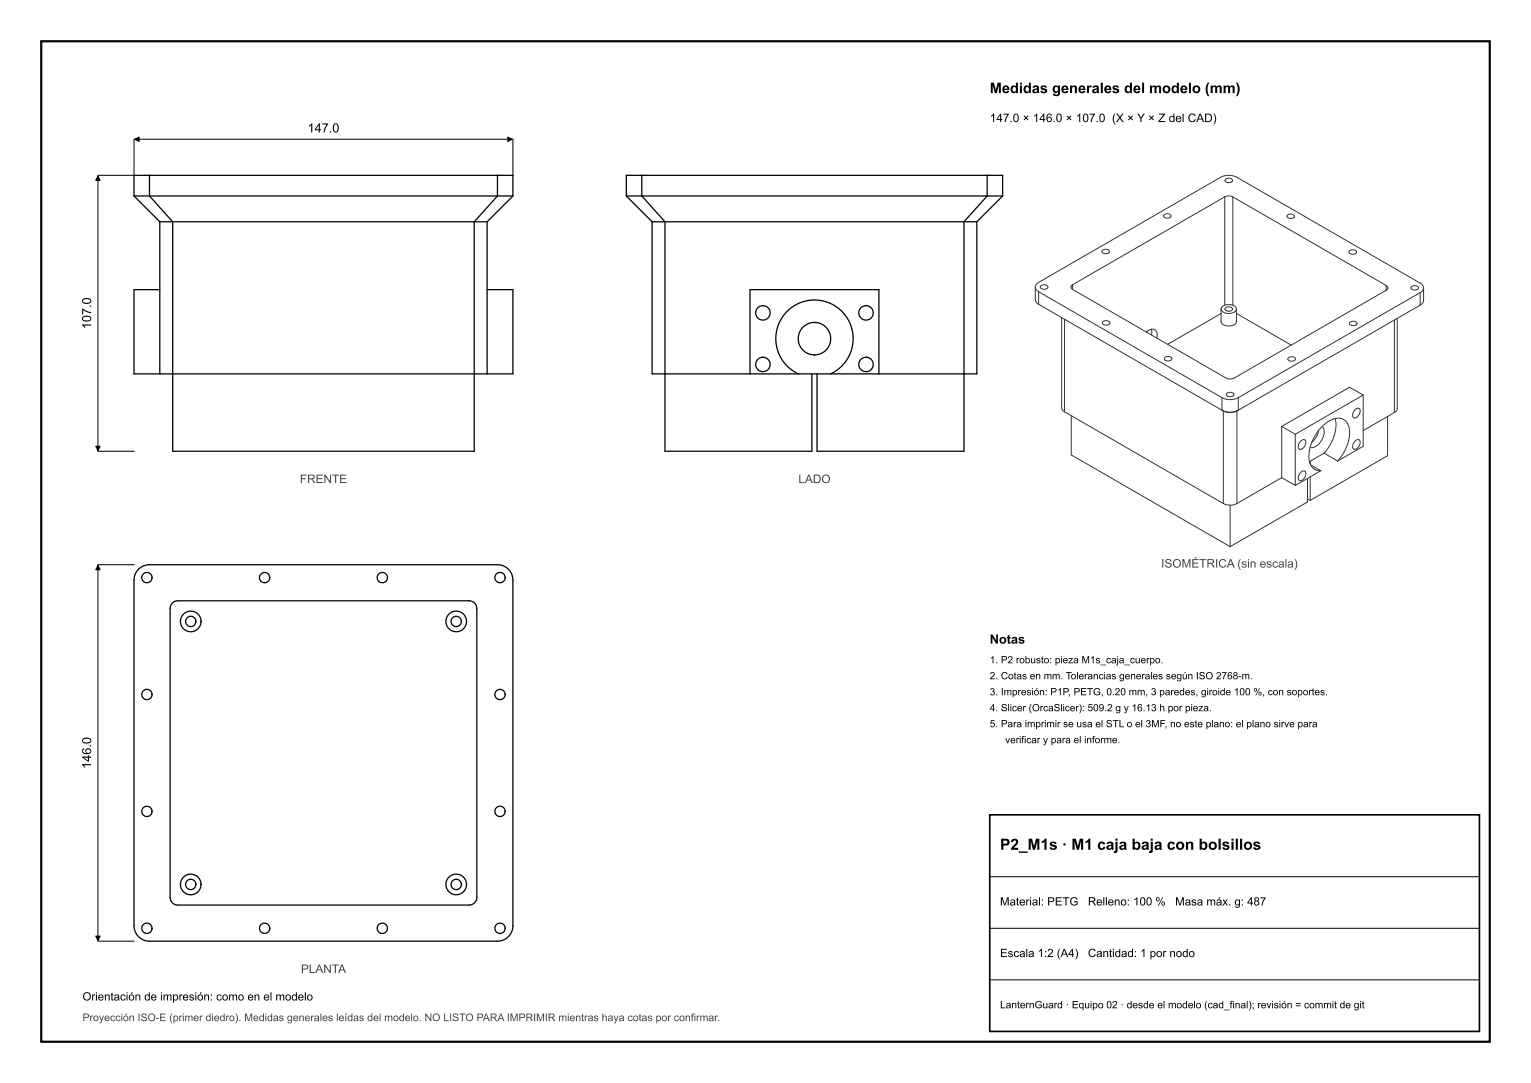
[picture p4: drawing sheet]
<svg xmlns="http://www.w3.org/2000/svg" width="297mm" height="210mm" viewBox="0 0 297 210" stroke-linecap="round" stroke-linejoin="round" font-family="sans-serif">
<path d="M8 8h281v194h-281z" fill="none" stroke="#000" stroke-width=".42"/>
<path d="M192 158h95v42h-95z" fill="none" stroke="#000" stroke-width=".32"/>
<g fill="none" stroke="#000" stroke-width=".25">
<path d="M26 38h3M26 38l5 5M29 38h67.5M29 34h67.5M29 34h-3v4M29 38l4.5 5M29 34v4M96.5 38h3M96.5 34h3v4M96.5 38l-4.5 5M96.5 34v4M99.5 38l-5 5"/>
<path d="M121.5 38h3M121.5 38l5 5M124.5 38h67M124.5 34h-3v4M124.5 34h67M124.5 38l4.5 5M124.5 34v4M191.5 34h3v4M191.5 38h3M191.5 38l-4.5 5M191.5 34v4M194.5 38l-5 5"/>
<path d="M31 56.2h-5v16.3h5M31 43h2.5M31 43v29.5M33.5 43h58.5M33.5 43v29.5M92 43h2.5M92 43v29.5M94.5 56.2h5v16.3h-5M94.5 43v29.5M126.5 43v29.5h2.5M126.5 43h2.5M129 43h58"/>
<path d="M129 43v29.5M187 43h2.5M187 43v29.5M189.5 43v29.5h-2.5M31 72.5h2.5M33.5 72.5h58.5M33.5 72.5v15h58.5v-15M92 72.5h2.5M129 72.5h16.5M129 72.5v15h28.5v-15M145.5 72.5h9.4M145.5 72.5v-16.3h25v16.3"/>
<path d="M154.9 72.5h6.2M154.9 72.5a7.5 7.5 0 0 1-2.8-11.5 7.5 7.5 0 0 1 11.8 0 7.5 7.5 0 0 1-2.8 11.5M158.5 72.5v15h28.5v-15M161.1 72.5h9.4M170.5 72.5h16.5M26.9 110.4l1-.7 1.1-.2h67.7a3 3 0 0 1 2.8 3v67.2a3 3 0 0 1-3 2.8h-67.7a3 3 0 0 1-2.8-3v-67l.2-1.1zM33.4 116.9a2.21 2.21 0 0 1 2-.4h54.2a3.1 3.1 0 0 1 2.3 .3 2.02 2.02 0 0 1 .6 2.1v53.7a3.1 3.1 0 0 1-.3 2.3 2.03 2.03 0 0 1-2.1 .6h-54.2a3.1 3.1 0 0 1-2.3-.3 2.02 2.02 0 0 1-.6-2.1v-53.7a3.1 3.1 0 0 1 .3-2.3z"/>
<circle cx="148" cy="70.7" r="1.4"/>
<circle cx="148" cy="60.7" r="1.4"/>
<circle cx="158" cy="65.7" r="3.1"/>
<circle cx="168" cy="70.7" r="1.4"/>
<circle cx="168" cy="60.7" r="1.4"/>
<circle cx="28.5" cy="112" r="1"/>
<circle cx="51.3" cy="112" r="1"/>
<circle cx="74.2" cy="112" r="1"/>
<circle cx="97" cy="112" r="1"/>
<circle cx="28.5" cy="134.7" r="1"/>
<circle cx="37" cy="120.5" r="2"/>
<circle cx="37" cy="120.5" r="1"/>
<circle cx="88.5" cy="120.5" r="2"/>
<circle cx="88.5" cy="120.5" r="1"/>
<circle cx="97" cy="134.7" r="1"/>
<circle cx="28.5" cy="157.3" r="1"/>
<circle cx="97" cy="157.3" r="1"/>
<circle cx="28.5" cy="180" r="1"/>
<circle cx="37" cy="171.5" r="2"/>
<circle cx="37" cy="171.5" r="1"/>
<circle cx="51.3" cy="180" r="1"/>
<circle cx="74.2" cy="180" r="1"/>
<circle cx="88.5" cy="171.5" r="2"/>
<circle cx="88.5" cy="171.5" r="1"/>
<circle cx="97" cy="180" r="1"/>
</g>
<g fill="none" stroke="#333" stroke-width=".19">
<path d="M237.6 38.2l-29.5 17M237.6 38.2l.8-.2 .8 .2M237.6 38.2v21M237.8 34.7l.2-.1a.72 .72 0 0 1 1.1 .5 .91 .91 0 0 1-1.5-.1zM239.2 38.2l29.7 17.2M239.2 38.2v21M200.8 55.7v1.1a2.29 2.29 0 0 0 .6 2.1l.1 .1M200.8 55.7a1.14 1.14 0 0 0 .7 .9M200.8 55.7a1.66 1.66 0 0 1 1.3-1.3l33.2-19.2a5 5 0 0 1 3-1.2 4.4 4.4 0 0 1 2.8 1.1l34.1 19.6a1.4 1.4 0 0 1 1 1.1M201.5 59l35.6 20.5M201.5 56.6l35.6 20.5M201.5 56.6v2.4"/>
<path d="M201.9 55.4l.3-.1a.72 .72 0 0 1 1.1 .5 .91 .91 0 0 1-1.5-.1zM208.1 56.1l27.2 15.8a10.9 10.9 0 0 0 3.3 1.6 11.7 11.7 0 0 0 3.5-1.8l26.8-15.4M208.1 55.2a.48 .48 0 0 0-.3 .5 .48 .48 0 0 0 .3 .4M208.1 55.2v.9M213.9 48.5l.2-.1a.72 .72 0 0 1 1.1 .5 .91 .91 0 0 1-1.5-.1zM225.8 41.6l.3-.1a.72 .72 0 0 1 1 .5 .91 .91 0 0 1-1.4-.1zM236.9 59.9v1.7a1.35 1.35 0 0 0 .4 1.4 1.35 1.35 0 0 0 1.4 .2 1.14 1.14 0 0 0 1.2-1.6v-1.7M236.9 59.9a1.75 1.75 0 0 0 2.3 .8 .92 .92 0 0 0 .7-.8M236.9 59.9a1.75 1.75 0 0 1 2.3-.7l.5 .3 .2 .4M237.8 59.7l.2-.2a.72 .72 0 0 1 1.1 .5 .91 .91 0 0 1-1.5-.1zM249.8 41.7l.2-.1a.72 .72 0 0 1 1.1 .5 .91 .91 0 0 1-1.4-.2zM261.8 48.6l.3-.1a.72 .72 0 0 1 1 .5 .91 .91 0 0 1-1.4-.1z"/>
<path d="M268.9 55.4a.48 .48 0 0 1 .3 .4 .48 .48 0 0 1-.3 .5M268.9 55.4v.9M273.8 55.6l.3-.2a.72 .72 0 0 1 1.1 .5 .91 .91 0 0 1-1.5-.1zM275.5 59.2l-35.3 20.3M275.5 56.7l-35.3 20.4M275.5 56.7v2.5M276.2 55.8v1.2a2.29 2.29 0 0 1-.6 2.1l-.1 .1M276.2 55.8a1.14 1.14 0 0 1-.7 .9M206 61.6v17a1.03 1.03 0 0 0 .5 1.2M206.5 79.8l30.8 17.8M206.5 61.9v17.9M214 62.4l.2-.2a.72 .72 0 0 1 1.1 .5 .91 .91 0 0 1-1.5-.1z"/>
<path d="M222.4 64.4a1.15 1.15 0 0 1 1.1-.6 1.15 1.15 0 0 1 .9 .8v1M222.5 64.3l-.1 .1M223.4 63.8v1.2M226 69.3l.2-.1a.72 .72 0 0 1 1.1 .5 .91 .91 0 0 1-1.4-.1zM236.9 60.8l-10.4 6M237.1 79.5l.2 .2M237.1 79.5a3.5 3.5 0 0 0 3.1 0M237.1 77.1a3.5 3.5 0 0 0 3.1 0M237.1 77.1v2.4M237.3 79.7a2.91 2.91 0 0 0 2.6 0M237.3 79.7v17.9M238 76.3l.3-.2a.72 .72 0 0 1 1 .5 .91 .91 0 0 1-1.4-.1z"/>
<path d="M239.9 60.8l10.6 6.1M239.9 79.7v17.9M240.2 79.5l-.3 .2M240.2 77.1v2.4M250 69.4l.2-.2a.72 .72 0 0 1 1.1 .5 .91 .91 0 0 1-1.5-.1zM261.9 62.5l.3-.2a.72 .72 0 0 1 1 .5 .91 .91 0 0 1-1.4-.1zM262.9 79.5a.55 .55 0 0 1 .8-.3 .55 .55 0 0 1 .1 .8l-.2 .4a.65 .65 0 0 1-.5 .6 .65 .65 0 0 1-.7-.4l.1-.5zM264.4 76.6v9.2a.74 .74 0 0 1-.6 1.1l-4.3 2.5M264.4 76.6l-2-1.2a.73 .73 0 0 0-1.2 .1l-12.6 7.2M264.4 76.6l-13.1 7.6M270.5 80l-6.1 3.5M270.5 62.1v17.9"/>
<path d="M271 61.7v17.1a1.03 1.03 0 0 1-.5 1.2M207.8 80.6v6.9a.89 .89 0 0 0 .8 1.2l30 17.3M237.3 97.6a2.91 2.91 0 0 0 2.6 0M238.6 98v8M248.6 92.6l-8.7 5M248.6 92.6l2.7 1.5M248.6 82.7v9.9M248.6 82.7l2.7 1.5M251.3 84.2v9.9M252.3 91.6a.55 .55 0 0 1 .8-.2 .55 .55 0 0 1 .2 .8l-.2 .4a.65 .65 0 0 1-.5 .6 .65 .65 0 0 1-.7-.4v-.6zM252.3 85.5a.55 .55 0 0 1 .8-.2 .55 .55 0 0 1 .2 .8l-.2 .4a.65 .65 0 0 1-.5 .6 .65 .65 0 0 1-.7-.4v-.6zM253.6 92.8v3.8a.74 .74 0 0 1-.6 1.1l-14.4 8.3"/>
<path d="M253.6 96.7l.6 .3M254.2 92.5v4.5M254.2 89.4v.5M254.3 90.1l1.9 1.2M255.8 83.5a3.8 3.8 0 0 1-1.3 2.3M256.2 91.3l-4.9 2.8M256.5 82.7a2.54 2.54 0 0 1-.4 3.1 2 2 0 0 1-1.9 .9M256.9 87.9l-2.9 1.6M256.9 87.9l2.6 1.5M259 81.2l.2 1.6-.4 1.7-.7 1.7-1.2 1.7M259.5 89.4l1.5-2.2 .7-2.4a2.97 2.97 0 0 0-1.6-3.7 5.2 5.2 0 0 0-4.5 2.7l-1 1.8-.6 2a2.99 2.99 0 0 0 1.6 3.6l.6 .1M262.9 85.5a.55 .55 0 0 1 .8-.2 .55 .55 0 0 1 .1 .8l-.2 .4a.65 .65 0 0 1-.5 .6 .65 .65 0 0 1-.7-.4l.1-.6z"/>
<path d="M269.2 80.8v6.8a.74 .74 0 0 1-.7 1.1l-14.3 8.3"/>
</g>
<path d="M19 34.1v53.3M26 27v7h-7M26.1 27h73.3M99.5 27v7M19 87.5h7M19 109.6v72.8M19 109.5h7M192 170h95M192 180h95M19 182.5h7M192 190h95" fill="none" stroke="#000" stroke-width=".19"/>
<path d="M19 34.1l.4 .9h-.8zM26.1 27l.9-.4v.8zM98.5 26.6l.9 .4-.9 .4zM18.6 86.5h.8l-.4 .9zM19 109.6l.4 .9h-.8zM18.6 181.5h.8l-.4 .9z" fill="#000" stroke="#000" stroke-width=".19"/>
<text font-size="3" x="194" y="164.8">P2_M1s · M1 caja baja con bolsillos</text>
<text font-size="2.8" x="192" y="18.1">Medidas generales del modelo (mm)</text>
<g font-size="2.5">
<text x="59.7" y="25.7">147.0</text>
<text x="17.7" y="63.8" transform="rotate(-90 17.7 63.8)">107.0</text>
<text x="192" y="124.8">Notas</text>
<text x="17.7" y="149.1" transform="rotate(-90 17.7 149.1)">146.0</text>
</g>
<text font-size="2.3" x="192" y="23.7">147.0 × 146.0 × 107.0 (X × Y × Z del CAD)</text>
<g font-size="2.3" fill="#444">
<text x="58.2" y="93.7">FRENTE</text>
<text x="154.9" y="93.7">LADO</text>
<text x="225.3" y="110.1">ISOMÉTRICA (sin escala)</text>
<text x="58.4" y="188.7">PLANTA</text>
</g>
<g font-size="2.2">
<text x="194" y="175.6">Material: PETG</text>
<text x="211" y="175.6">Relleno: 100 %</text>
<text x="228" y="175.6">Masa máx. g: 487</text>
<text x="194" y="185.6">Escala 1:2 (A4)</text>
<text x="211.1" y="185.6">Cantidad: 1 por nodo</text>
<text x="16" y="194">Orientación de impresión: como en el modelo</text>
</g>
<text font-size="2" fill="#444" x="16" y="198">Proyección ISO-E (primer diedro). Medidas generales leídas del modelo. NO LISTO PARA IMPRIMIR mientras haya cotas por confirmar.</text>
<text font-size="2" x="194" y="195.5">LanternGuard · Equipo 02 · desde el modelo (cad_final); revisión = commit de git</text>
<g font-size="1.9">
<text x="192" y="128.6">1. P2 robusto: pieza M1s_caja_cuerpo.</text>
<text x="192" y="131.7">2. Cotas en mm. Tolerancias generales según ISO 2768-m.</text>
<text x="192" y="134.8">3. Impresión: P1P, PETG, 0.20 mm, 3 paredes, giroide 100 %, con soportes.</text>
<text x="192" y="137.9">4. Slicer (OrcaSlicer): 509.2 g y 16.13 h por pieza.</text>
<text x="192" y="141">5. Para imprimir se usa el STL o el 3MF, no este plano: el plano sirve para</text>
<text x="195" y="144.1">verificar y para el informe.</text>
</g>
</svg>
